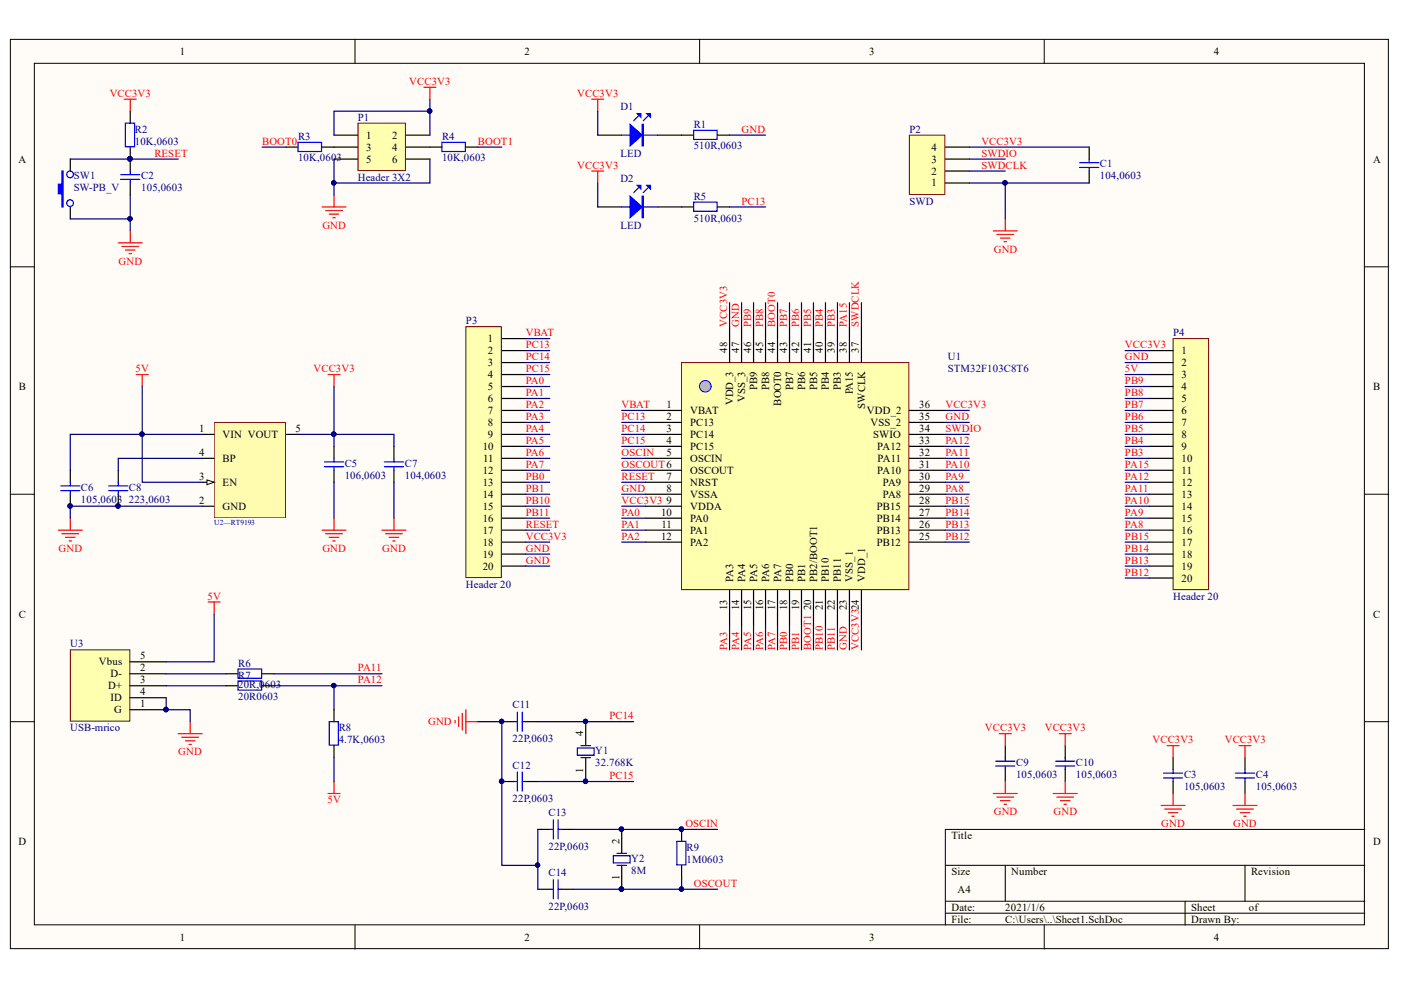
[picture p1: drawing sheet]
# Altium schematic sheet Sheet1.SchDoc
size A4

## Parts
C1  104,0603  [C 0603]
C2  105,0603  [C 0603]
C3  105,0603  [C 0603]
C4  105,0603  [C 0603]
C5  106,0603  [C 0603]
C6  105,0603  [C 0603]
C7  104,0603  [C 0603]
C8  223,0603  [C 0603]
C9  105,0603  [C 0603]
C10  105,0603  [C 0603]
C11  22P,0603  [C 0603]
C12  22P,0603  [C 0603]
C13  22P,0603  [C 0603]
C14  22P,0603  [C 0603]
D1  LED  [LED 0805G]
D2  LED  [LED 0805G]
P1  Header 3X2  [HDR-3X2]
P2  SWD  [HDR-1X4_H]
P3  Header 20  [HDR1X20]
P4  Header 20  [HDR1X20]
R1  510R,0603  [R 0603]
R2  10K,0603  [R 0603]
R3  10K,0603  [R 0603]
R4  10K,0603  [R 0603]
R5  510R,0603  [R 0603]
R6  20R,0603  [R 0603]
R7  20R0603  [R 0603]
R8  4.7K,0603  [R 0603]
R9  1M0603  [R 0603]
SW1  SW-PB_V  [TSW SMD-3*6*2.5]
U1  STM32F103C8T6  [TQFP48 7x7_L]
U2—RT9193  RT9193  [SOT23-5L]  (value not drawn)
U3  USB-mrico  [USB-micro_B]
Y1  32.768K  [MC-306]
Y2  8M  [XTAL-49S DIP]

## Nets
5V: C6.2 P4.3 R8.1 U2—RT9193.1(VIN) U2—RT9193.3(EN) U3.5(Vbus)
GND: C1.1 C2.1 C3.1 C4.1 C5.2 C6.1 C7.1 C8.1 C9.1 C10.1 C11.2 C12.2 C13.2 C14.2 P1.5 P1.6 P2.1 P3.19 P3.20 P4.2 R1.2 SW1.1 U1.8(VSSA) U1.23(VSS_1) U1.35(VSS_2) U1.47(VSS_3) U2—RT9193.2(GND) U3.1(G) U3.4(ID)
VCC3V3: C1.2 C3.2 C4.2 C5.1 C7.2 C9.2 C10.2 D1.1 D2.1 P1.1 P1.2 P2.4 P3.18 P4.1 R2.2 U1.9(VDDA) U1.24(VDD_1) U1.36(VDD_2) U1.48(VDD_3) U2—RT9193.5(VOUT)
BOOT0: R3.1 U1.44(BOOT0)
BOOT1: R4.2 U1.20(PB2/BOOT1)
OSCIN: C13.1 R9.2 U1.5(OSCIN) Y2.2(OSC2)
OSCOUT: C14.1 R9.1 U1.6(OSCOUT) Y2.1(OSC1)
PA0: P3.5 U1.10(PA0)
PA1: P3.6 U1.11(PA1)
PA2: P3.7 U1.12(PA2)
PA3: P3.8 U1.13(PA3)
PA4: P3.9 U1.14(PA4)
PA5: P3.10 U1.15(PA5)
PA6: P3.11 U1.16(PA6)
PA7: P3.12 U1.17(PA7)
PA8: P4.16 U1.29(PA8)
PA9: P4.15 U1.30(PA9)
PA10: P4.14 U1.31(PA10)
PA11: P4.13 R6.2 U1.32(PA11)
PA12: P4.12 R7.2 R8.2 U1.33(PA12)
PA15: P4.11 U1.38(PA15)
PB0: P3.13 U1.18(PB0)
PB1: P3.14 U1.19(PB1)
PB3: P4.10 U1.39(PB3)
PB4: P4.9 U1.40(PB4)
PB5: P4.8 U1.41(PB5)
PB6: P4.7 U1.42(PB6)
PB7: P4.6 U1.43(PB7)
PB8: P4.5 U1.45(PB8)
PB9: P4.4 U1.46(PB9)
PB10: P3.15 U1.21(PB10)
PB11: P3.16 U1.22(PB11)
PB12: P4.20 U1.25(PB12)
PB13: P4.19 U1.26(PB13)
PB14: P4.18 U1.27(PB14)
PB15: P4.17 U1.28(PB15)
PC13: P3.2 R5.2 U1.2(PC13)
PC14: C11.1 P3.3 U1.3(PC14) Y1.4(OSC2)
PC15: C12.1 P3.4 U1.4(PC15) Y1.1(OSC1)
RESET: C2.2 P3.17 R2.1 SW1.2 U1.7(NRST)
SWDCLK: P2.2 U1.37(SWCLK)
SWDIO: P2.3 U1.34(SWIO)
VBAT: P3.1 U1.1(VBAT)
NetC8_2: C8.2 U2—RT9193.4(BP)
NetD1_2: D1.2 R1.1
NetD2_2: D2.2 R5.1
NetP1_3: P1.3 R3.2
NetP1_4: P1.4 R4.1
NetR6_1: R6.1 U3.2(D-)
NetR7_1: R7.1 U3.3(D+)
